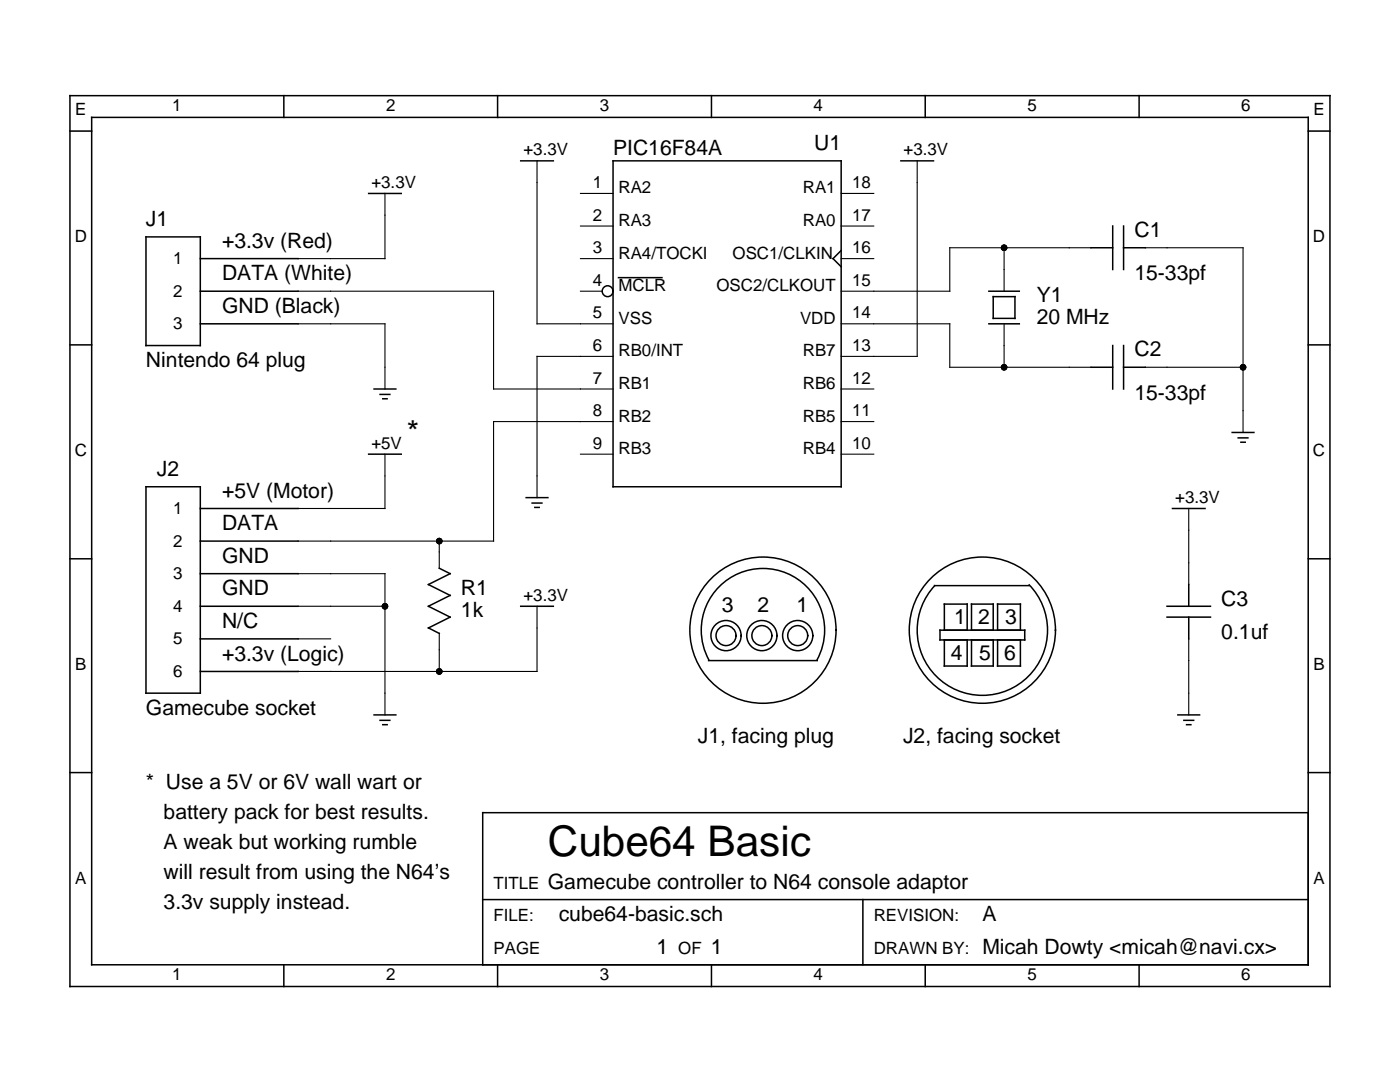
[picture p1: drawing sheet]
<svg xmlns="http://www.w3.org/2000/svg" width="279mm" height="216mm" viewBox="0 0 279 216" stroke-linecap="round" stroke-linejoin="round" font-family="sans-serif">
<g fill="none" stroke="#000" stroke-width=".22">
<path d="M76.8 38.6v13h-17.3M107.2 32.1v32.5h15.1M115.8 38.6h6.5M167.9 38.6h6.5M183 32.1v39h-15.1M59.5 58.1h39v19.5h23.8M115.8 58.1h4.4M115.8 51.6h6.5M115.8 45.1h6.5M167.9 51.6h6.5M167.9 45.1h6.5M200.4 49.4v8.7"/>
<path d="M217.7 49.4h-28.2v8.7h-21.6M228.6 49.4h19.5v36.9M59.5 64.6h17.3v13M122.3 71.1h-15.1v28.2M167.9 64.6h21.6v8.7h28.2M167.9 77.6h6.5M200.4 64.6v8.7M228.6 73.3h19.5M76.8 90.6v10.9h-17.3M115.8 90.6h6.5M122.3 84.1h-23.8v23.9h-39M167.9 84.1h6.5"/>
<path d="M167.9 90.6h6.5M59.5 114.5h17.3v28.2M87.7 108v5.4M237.2 101.5v15.1M59.5 121h17.3M59.5 127.5h6.5M87.7 126.3v7.7M107.2 121v13h-47.7M237.2 127.5v15.2"/>
</g>
<g fill="none" stroke="#000" stroke-width=".3">
<path d="M14 19.1h251.4v177.7h-251.4zM56.6 19.1v4.3M99.3 19.1v4.3M142 19.1v4.3M184.6 19.1v4.3M227.3 19.1v4.3M14 26.2h4.3M18.3 23.4h242.8v169.1h-242.8zM73.6 38.6h6.5M103.9 32.1h6.5M122.3 32.1h45.6v65h-45.6zM179.8 32.1h6.5"/>
<path d="M261.1 26.2h4.3M29.1 47.3h10.9v21.6h-10.9zM40 58.1h19.5M40 51.6h19.5M123.4 55.4h8.7M167.9 50l-1.7 1.6 1.7 1.6M197.4 58.1h6M198.2 59.2h4.4v4.3h-4.4zM217.7 49.4h4.4M222.1 45.1v8.7M224.2 45.1v8.7M224.2 49.4h4.4"/>
<path d="M14 68.8h4.3M40 64.6h19.5M74.7 77.6h4.3M75.8 78.7h2M76.4 79.6h.9M197.4 64.6h6M217.7 73.3h4.4M222.1 68.9v8.7M224.2 68.9v8.7M224.2 73.3h4.4M261.1 68.8h4.3M29.1 97.1h10.9v41.2h-10.9z"/>
<path d="M73.6 90.6h6.5M105 99.3h4.3M245.9 86.3h4.3M247.1 87.4h2M247.6 88.2h.9M14 111.5h4.3M40 101.5h19.5M40 108h19.5M40 114.5h19.5M87.7 113.4l2.1 1.1-4.3 2.1 4.3 2.2-4.3 2.2 4.3 2.1-4.3 2.2M106.2 100.4h1.9M106.7 101.2h.9"/>
<path d="M186.5 116.9h18.9M205.4 116.7a13 13 0 0 1-.2 18.2 13 13 0 0 1-18.2 .2 13 13 0 0 1-.5-18.2M234 101.5h6.5M237.2 116.6v4.4M261.1 111.5h4.3M40 121h19.5M40 127.5h19.5M40 134h19.5M85.5 125.3l2.2 1.1M103.9 121h6.5M141.4 131.8h21.7M141.5 131.7a12.3 12.3 0 0 1 10.8-18.3 12.3 12.3 0 0 1 10.7 18.3"/>
<path d="M187.6 125.7h16.9v2h-16.9zM188.5 125.7v-5.2h4.5v5.2M188.5 127.7v5.2h4.5v-5.2M193.9 125.7v-5.2h4.3v5.2M193.9 127.7v5.2h4.3v-5.2M199.1 125.7v-5.2h4.5v5.2M199.1 127.7v5.2h4.5v-5.2M232.9 123.1h8.7M232.9 121h8.7M237.2 123.1v4.4M14 154.2h4.3M74.7 142.7h4.3"/>
<path d="M75.8 143.7h2M76.4 144.6h.9M235.1 142.7h4.3M236.3 143.7h1.9M236.8 144.6h.9M261.1 154.2h4.3M96.3 179.5h164.8M172.2 179.5v13M261.1 162.2h-164.8v30.3M56.6 192.5v4.3M99.3 192.5v4.3M142 192.5v4.3"/>
<path d="M184.6 192.5v4.3M227.3 192.5v4.3"/>
<circle cx="121.3" cy="58.1" r="1.08"/>
<circle cx="144.9" cy="126.8" r="3"/>
<circle cx="144.9" cy="126.8" r="1.99"/>
<circle cx="152" cy="126.8" r="3"/>
<circle cx="152" cy="126.8" r="1.99"/>
<circle cx="152.3" cy="125.7" r="14.6"/>
<circle cx="159.2" cy="126.8" r="3"/>
<circle cx="159.2" cy="126.8" r="1.99"/>
<circle cx="196.1" cy="125.7" r="14.6"/>
</g>
<g fill="#000">
<circle cx="200.4" cy="49.4" r=".65"/>
<circle cx="200.4" cy="73.3" r=".65"/>
<circle cx="248.1" cy="73.3" r=".65"/>
<circle cx="87.7" cy="108" r=".65"/>
<circle cx="76.8" cy="121" r=".65"/>
<circle cx="87.7" cy="134" r=".65"/>
</g>
<text font-size="8.4" x="109.3" y="170.8">Cube64 Basic</text>
<text font-size="6.3" x="81.2" y="88.5">*</text>
<g font-size="4.2">
<text x="162.5" y="29.9">U1</text>
<text x="122.3" y="31">PIC16F84A</text>
<text x="29.1" y="45.1">J1</text>
<text x="226.4" y="47.3">C1</text>
<text x="44.3" y="49.4">+3.3v (Red)</text>
<text x="44.3" y="55.9">DATA (White)</text>
<text x="226.4" y="55.9">15-33pf</text>
<text x="44.3" y="62.4">GND (Black)</text>
<text x="206.9" y="60.3">Y1</text>
<text x="206.9" y="64.6">20 MHz</text>
<text x="226.4" y="71.1">C2</text>
<text x="29.1" y="73.3">Nintendo 64 plug</text>
<text x="226.4" y="79.8">15-33pf</text>
<text x="31.3" y="95">J2</text>
<text x="44.3" y="99.3">+5V (Motor)</text>
<text x="44.3" y="105.8">DATA</text>
<text x="44.3" y="112.3">GND</text>
<text x="44.3" y="118.8">GND</text>
<text x="92" y="118.8">R1</text>
<text x="44.3" y="125.3">N/C</text>
<text x="92" y="123.1">1k</text>
<text x="144" y="122.1">3</text>
<text x="151.2" y="122.1">2</text>
<text x="159" y="122.1">1</text>
<text x="190.4" y="124.4">1</text>
<text x="195.2" y="124.4">2</text>
<text x="200.6" y="124.4">3</text>
<text x="243.7" y="121">C3</text>
<text x="44.3" y="131.8">+3.3v (Logic)</text>
<text x="189.8" y="131.6">4</text>
<text x="195.4" y="131.6">5</text>
<text x="200.4" y="131.6">6</text>
<text x="243.7" y="127.5">0.1uf</text>
<text x="29.1" y="142.7">Gamecube socket</text>
<text x="139.3" y="148.3">J1, facing plug</text>
<text x="180.2" y="148.3">J2, facing socket</text>
<text x="29.1" y="157.4">* Use a 5V or 6V wall wart or</text>
<text x="32.7" y="163.4">battery pack for best results.</text>
<text x="32.7" y="169.4">A weak but working rumble</text>
<text x="32.7" y="175.5">will result from using the N64’s</text>
<text x="109.3" y="177.3">Gamecube controller to N64 console adaptor</text>
<text x="32.7" y="181.5">3.3v supply instead.</text>
<text x="111.5" y="183.8">cube64-basic.sch</text>
<text x="196.1" y="183.8">A</text>
<text x="131" y="190.3">1</text>
<text x="141.9" y="190.3">1</text>
<text x="196.1" y="190.3">Micah Dowty &lt;micah@navi.cx&gt;</text>
</g>
<g font-size="3.4">
<text x="15" y="23">E</text>
<text x="34.4" y="22.1">1</text>
<text x="77" y="22.1">2</text>
<text x="119.7" y="22.1">3</text>
<text x="162.4" y="22.1">4</text>
<text x="205" y="22.1">5</text>
<text x="247.7" y="22.1">6</text>
<text x="262.1" y="23">E</text>
<text x="104.5" y="31">+3.3V</text>
<text x="180.3" y="31">+3.3V</text>
<text x="74.1" y="37.5">+3.3V</text>
<text x="118.3" y="37.5">1</text>
<text x="123.4" y="38.6">RA2</text>
<text x="160.2" y="38.6">RA1</text>
<text x="170" y="37.5">18</text>
<text x="118.3" y="44">2</text>
<text x="123.4" y="45.1">RA3</text>
<text x="160.2" y="45.1">RA0</text>
<text x="170" y="44">17</text>
<text x="14.9" y="48.3">D</text>
<text x="34.6" y="52.7">1</text>
<text x="118.3" y="50.5">3</text>
<text x="123.4" y="51.6">RA4/TOCKI</text>
<text x="146.2" y="51.6">OSC1/CLKIN</text>
<text x="170" y="50.5">16</text>
<text x="262" y="48.3">D</text>
<text x="34.6" y="59.2">2</text>
<text x="118.3" y="57">4</text>
<text x="123.4" y="58.1">MCLR</text>
<text x="143" y="58.1">OSC2/CLKOUT</text>
<text x="170" y="57">15</text>
<text x="34.6" y="65.7">3</text>
<text x="118.3" y="63.5">5</text>
<text x="123.4" y="64.6">VSS</text>
<text x="159.7" y="64.6">VDD</text>
<text x="170" y="63.5">14</text>
<text x="118.3" y="70">6</text>
<text x="123.4" y="71.1">RB0/INT</text>
<text x="160.2" y="71.1">RB7</text>
<text x="170" y="70">13</text>
<text x="118.3" y="76.5">7</text>
<text x="123.4" y="77.6">RB1</text>
<text x="160.2" y="77.6">RB6</text>
<text x="170" y="76.5">12</text>
<text x="118.3" y="83">8</text>
<text x="170" y="83">11</text>
<text x="74.1" y="89.5">+5V</text>
<text x="118.3" y="89.5">9</text>
<text x="123.4" y="84.1">RB2</text>
<text x="160.2" y="84.1">RB5</text>
<text x="170" y="89.5">10</text>
<text x="14.9" y="91">C</text>
<text x="123.4" y="90.6">RB3</text>
<text x="160.2" y="90.6">RB4</text>
<text x="262" y="91">C</text>
<text x="234.5" y="100.4">+3.3V</text>
<text x="34.6" y="102.5">1</text>
<text x="34.6" y="109.1">2</text>
<text x="34.6" y="115.6">3</text>
<text x="104.5" y="119.9">+3.3V</text>
<text x="34.6" y="122.1">4</text>
<text x="34.6" y="128.6">5</text>
<text x="15" y="133.7">B</text>
<text x="34.6" y="135.1">6</text>
<text x="262.1" y="133.7">B</text>
<text x="15" y="176.4">A</text>
<text x="98.5" y="177.3">TITLE</text>
<text x="262.1" y="176.4">A</text>
<text x="98.5" y="183.8">FILE:</text>
<text x="174.4" y="183.8">REVISION:</text>
<text x="98.5" y="190.3">PAGE</text>
<text x="135.4" y="190.3">OF</text>
<text x="174.4" y="190.3">DRAWN BY:</text>
<text x="34.4" y="195.5">1</text>
<text x="77" y="195.5">2</text>
<text x="119.7" y="195.5">3</text>
<text x="162.4" y="195.5">4</text>
<text x="205" y="195.5">5</text>
<text x="247.7" y="195.5">6</text>
</g>
</svg>
